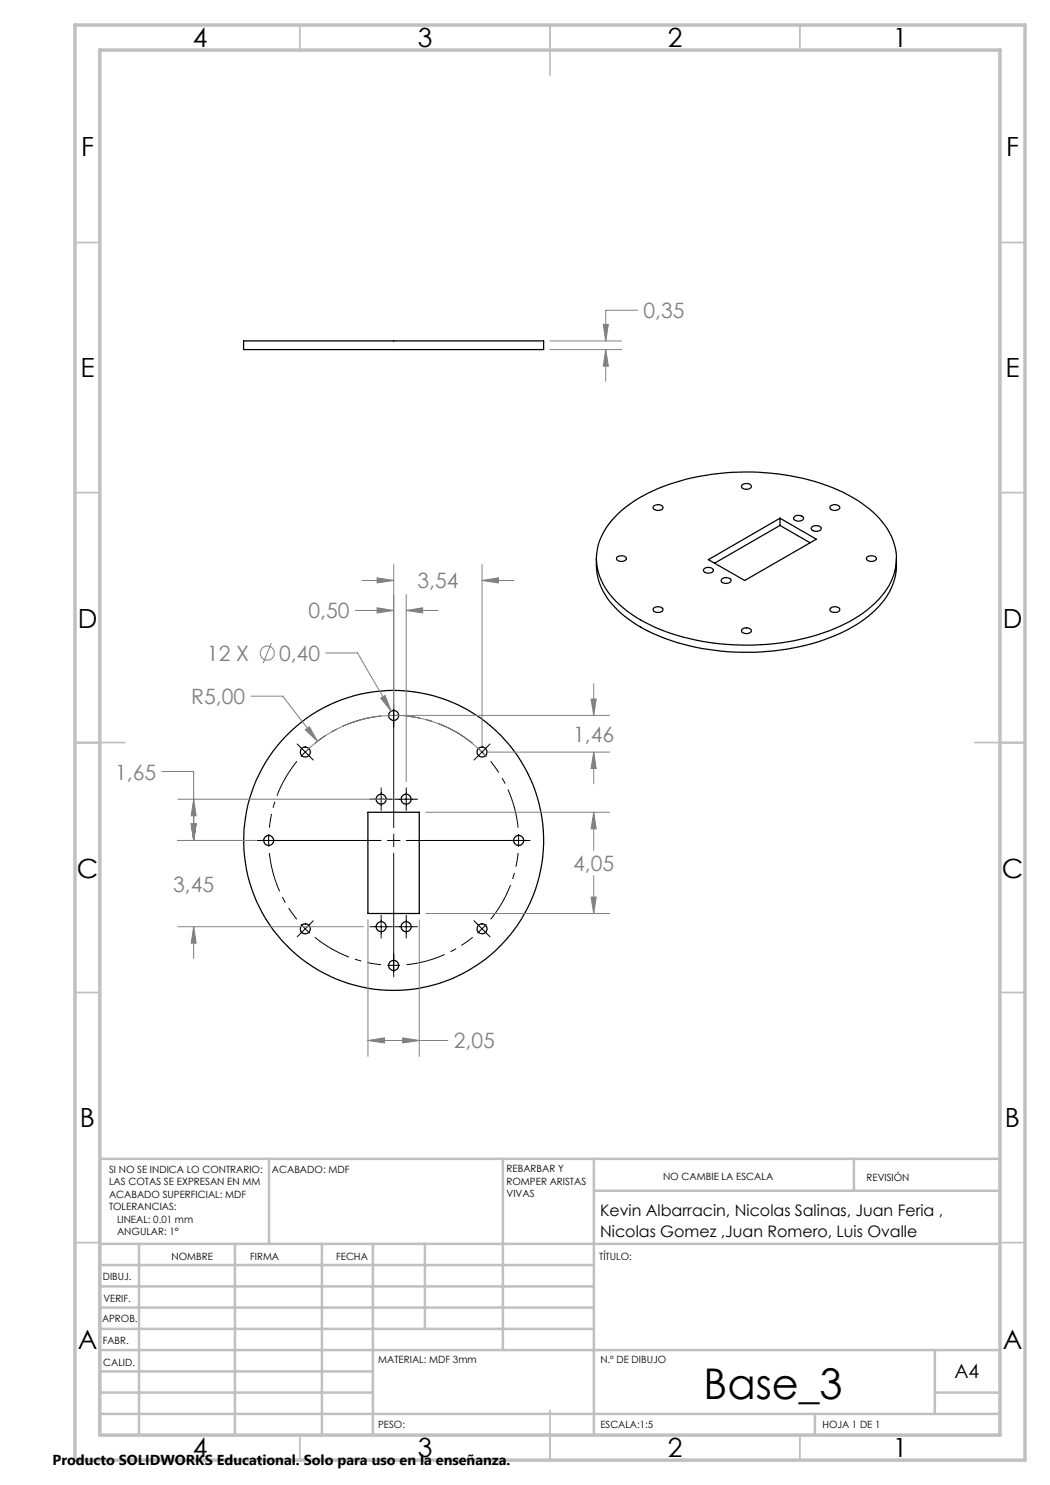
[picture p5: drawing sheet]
<svg xmlns="http://www.w3.org/2000/svg" width="210mm" height="297mm" viewBox="0 0 210 297" stroke-linecap="round" stroke-linejoin="round" font-family="sans-serif">
<g fill="none" stroke="#000" stroke-width=".25">
<path d="M48.7 68.2h60v1.7h-60zM148.4 96.9a1.34 1.34 0 0 1 1.9 .3 1.13 1.13 0 0 1-2 .2zM119.3 111.7a12.8 12.8 0 0 0 4.6 10.7 34 34 0 0 0 17.8 7.5 47.4 47.4 0 0 0 27.4-3.7 18.8 18.8 0 0 0 9.4-9.1l.6-2.2 .2-3.2M122.9 103.4a29.6 29.6 0 0 1 14.4-7.6 49.3 49.3 0 0 1 30.2 2.2 20.7 20.7 0 0 1 10.4 8.6 10.8 10.8 0 0 1-1.7 12.7 27.7 27.7 0 0 1-13.8 8 49.2 49.2 0 0 1-31.3-1.8 21.4 21.4 0 0 1-10.5-8.7 11.1 11.1 0 0 1 2.3-13.4zM123.4 111.4a1.26 1.26 0 0 1 1.9 .3 1.14 1.14 0 0 1-2 0zM130.7 101.2a1.19 1.19 0 0 1 1.9 .4 1.18 1.18 0 0 1-2-.1zM140.9 113.7a1.15 1.15 0 0 1 1.8 .5 1.19 1.19 0 0 1-2-.1zM141.7 111.9l14.3-8.3 7.3 4.2-14.4 8.3zM144.4 115.7a1.31 1.31 0 0 1 1.8 .4 1.16 1.16 0 0 1-2 0zM156 103.6v1.5M156 105.1l-13.1 7.5M156 105.1l6 3.4"/>
<path d="M158.9 103.3a1.31 1.31 0 0 1 1.8 .3 1.16 1.16 0 0 1-2 .1zM162.5 105.3a1.31 1.31 0 0 1 1.8 .4 1.16 1.16 0 0 1-2.1 0zM166.2 101.1a1.27 1.27 0 0 1 1.8 .4 1.08 1.08 0 0 1-1.1 .6 1.08 1.08 0 0 1-.9-.7zM173.4 111.4a1.29 1.29 0 0 1 1.9 .3 1.17 1.17 0 0 1-2 0zM130.7 121.7a1.3 1.3 0 0 1 1.9 .2 1.16 1.16 0 0 1-2 .1zM148.4 125.8a1.18 1.18 0 0 1 1.9 .4 1.23 1.23 0 0 1-2 0zM166 121.7a1.32 1.32 0 0 1 2 .1 1.11 1.11 0 0 1-1.8 .5l-.2-.3zM73.6 162.5h10.3v20.2h-10.3z"/>
<circle cx="61.1" cy="150.4" r="1.01"/>
<circle cx="76.2" cy="159.8" r="1"/>
<circle cx="78.7" cy="143.1" r="1"/>
<circle cx="81.2" cy="159.8" r="1"/>
<circle cx="96.4" cy="150.4" r="1.01"/>
<circle cx="53.7" cy="168.1" r="1"/>
<circle cx="78.7" cy="168.1" r="30"/>
<circle cx="103.7" cy="168.1" r="1.01"/>
<circle cx="61" cy="185.8" r="1"/>
<circle cx="76.2" cy="185.3" r="1.01"/>
<circle cx="78.7" cy="193.1" r="1.01"/>
<circle cx="81.2" cy="185.3" r="1.01"/>
<circle cx="96.4" cy="185.8" r="1"/>
</g>
<g fill="none" stroke="#808080" stroke-width=".2">
<path d="M110 69.9h14.3M110 68.2h14.3M120.6 64.9h1.1l-.6 3.3zM121.1 69.9l.6 3.3h-1.1zM121.1 69.9v6.4M127.5 62.1h-6.4v6.1M72.4 116.1h6.3M75.4 115.6l3.3 .5-3.3 .5zM78.7 112.9v28.9M81.2 118.9v37.4M96.4 116.1l3.3-.5v1zM96.4 112.9v36.3"/>
<path d="M96.4 116.1h6.4M50.2 139.2h6.4l6.9 9.1M54.3 128.6l-1.7 4M65.2 130.6h6.3l6.7 11.6M71 122.1h7.7M75.4 121.6l3.3 .5-3.3 .5zM76.1 139.6l.9-.5 1.2 3.1zM81.2 122.1l3.3-.5v1zM81.2 122.1h6.4M118.2 139.8h1l-.5 3.3zM118.7 136.7v6.4M32.4 154.3h6.3v13.8"/>
<path d="M35.6 159.8h42.1M38.7 159.8l.5 3.4h-1zM61.1 146l.8-.7 1.6 3zM61.1 150.4a25 25 0 0 1 36 .7M80 143.1h41.9M97.7 150.4h24.2M118.7 150.4l.5 3.3h-1zM118.7 150.4v6.4M35.6 168.1h15.6M38.2 164.8h1l-.5 3.3zM85.1 162.5h36.8M118.2 179.4h1l-.5 3.3z"/>
<path d="M118.7 162.5l.5 3.3h-1zM118.7 162.5v7.6M118.7 175.1v7.6M35.6 185.3h37.1M38.7 185.3l.5 3.3h-1zM38.7 185.3v6.4M73.6 184v27.3M83.9 184v27.3M85.1 182.7h36.8M73.6 208.1l3.3-.5v1zM73.6 208.1h16M80.5 207.6l3.4 .5-3.4 .5z"/>
<circle cx="53.4" cy="130.6" r="1.41"/>
</g>
<path d="M59.4 152.3a25 25 0 0 0-5.5 13.2M76.2 143.2a25 25 0 0 0-13.2 5.5M94.5 148.7a25 25 0 0 0-13.2-5.5M53.9 170.6a25 25 0 0 0 5.5 13.3M103.6 165.5a25 25 0 0 0-5.5-13.2M63 187.4a25 25 0 0 0 13.2 5.5M81.3 192.9a25 25 0 0 0 13.2-5.5M98.1 183.9a25 25 0 0 0 5.5-13.3" fill="none" stroke="#000" stroke-width=".2" stroke-dasharray="15.2 1.3 1.3 1.3" stroke-dashoffset="7.3" stroke-linecap="butt"/>
<g fill="none" stroke="#000" stroke-width=".2">
<path d="M59.4 148.8l3.3 3.2M62 149.5l-1.8 1.8M74 159.8h4.5M76.2 157.6v4.5M77.5 143.1h2.5M78.7 140.8v24.8M79 159.8h4.5M81.2 157.6v4.5M95.5 149.5l.9 .9M96.4 150.4l.9 .9M96.4 150.4l-1.6 1.6M98 148.8l-1.6 1.6"/>
<path d="M51.5 168.1h24.7M53.8 166.8v2.6M77.5 168.1h2.5M78.7 166.8v2.6M78.7 170.6v24.8M81.3 168.1h24.7M103.7 166.8v2.6M60.2 184.9l.9 .9M61.1 185.8l.9 .9M61.1 185.8l-1.7 1.6M62.7 184.1l-1.6 1.7M74 185.3h4.5"/>
<path d="M76.2 183.1v4.5M77.5 193.1h2.5M79 185.3h4.5M81.2 183.1v4.5M94.8 184.1l3.2 3.3M97.3 184.9l-1.8 1.8"/>
</g>
<g fill="none" stroke="#c0c0c0" stroke-width=".35">
<path d="M60 5v5M110 5v10M160 5v5M15 48.5h5M200 48.5h5M15 98.5h5M200 98.5h5M15 148.5h10M195 148.5h10M15 198.5h5M200 198.5h5M15 248.5h5"/>
<path d="M200 248.5h5M60 287v5M110 282v10M160 287v5"/>
</g>
<g fill="none" stroke="#c0c0c0" stroke-width=".5">
<path d="M53.8 231.8v17M100.6 231.8v38.2M118.8 231.8v55.2M118.8 238.2h81.2M170.8 231.8v6.4M200 231.8h-180v55.2M20 248.8h180M20 257.3h98.8M20 253h98.8M27.8 248.8v38.2M47 248.8v38.2M64.4 248.8v38.2"/>
<path d="M74.6 248.8v38.2M85 248.8v17M20 265.8h98.8M20 261.5h98.8M20 278.5h54.6M20 274.3h54.6M20 270h180M187 278.5h13M187 270v12.8M20 282.8h180M163 282.8v4.2"/>
</g>
<path d="M15 5h190v287h-190zM20 10h180v277h-180z" fill="none" stroke="#c0c0c0" stroke-width=".7"/>
<path d="M76.1 139.6l2.1 2.6-1.2-3.1zM118.2 179.4h1l-.5 3.3zM118.7 162.5l.5 3.3h-1zM73.6 208.1l3.3-.5v1zM80.5 207.6l3.4 .5-3.4 .5zM38.7 159.8l.5 3.4h-1zM38.2 164.8h1l-.5 3.3zM38.7 185.3l.5 3.3h-1zM38.2 164.8h1l-.5 3.3zM81.2 122.1l3.3-.5v1zM75.4 121.6l3.3 .5-3.3 .5zM61.1 146l2.4 2.3-1.6-3zM118.2 139.8h1l-.5 3.3zM118.7 150.4l.5 3.3h-1zM96.4 116.1l3.3-.5v1zM75.4 115.6l3.3 .5-3.3 .5zM121.1 69.9l.6 3.3h-1.1zM120.6 64.9h1.1l-.6 3.3z" fill="#808080"/>
<text font-size="8.5" x="140.7" y="279.7">Base_3</text>
<g font-size="5.3">
<text x="38.5" y="9.5">4</text>
<text x="83.5" y="9.5">3</text>
<text x="133.6" y="9.5">2</text>
<text x="178.6" y="9.5">1</text>
<text x="16.2" y="31.2">F</text>
<text x="201.2" y="31.2">F</text>
<text x="16.1" y="75.5">E</text>
<text x="201.1" y="75.5">E</text>
<text x="15.5" y="125.5">D</text>
<text x="200.5" y="125.5">D</text>
<text x="15.4" y="175.5">C</text>
<text x="200.4" y="175.5">C</text>
<text x="16" y="225.5">B</text>
<text x="201" y="225.5">B</text>
<text x="15.5" y="269.7">A</text>
<text x="200.5" y="269.7">A</text>
<text x="38.5" y="291.5">4</text>
<text x="83.5" y="291.5">3</text>
<text x="133.6" y="291.5">2</text>
<text x="178.6" y="291.5">1</text>
</g>
<g font-size="4.2" fill="#808080">
<text x="128.7" y="63.6">0,35</text>
<text x="83.5" y="117.7">3,54</text>
<text x="61.7" y="123.7">0,50</text>
<text x="41.4" y="132.2">12 X</text>
<text x="55.8" y="132.2">0,40</text>
<text x="38.3" y="140.8">R5,00</text>
<text x="114.6" y="148.3">1,46</text>
<text x="23" y="155.9">1,65</text>
<text x="34.6" y="178.3">3,45</text>
<text x="114.6" y="174.2">4,05</text>
<text x="90.8" y="209.7">2,05</text>
</g>
<text font-size="3.9" x="190.9" y="275.5">A4</text>
<g font-size="3.2">
<text x="120" y="243.2">Kevin Albarracin, Nicolas Salinas, Juan Feria ,</text>
<text x="120" y="247.4">Nicolas Gomez ,Juan Romero, Luis Ovalle</text>
</g>
<text font-size="2.9" x="10.5" y="292.9">Producto SOLIDWORKS Educational. Solo para uso en la enseñanza.</text>
<g font-size="2">
<text x="21.8" y="234.6">SI NO SE INDICA LO CONTRARIO:</text>
<text x="21.8" y="237.1">LAS COTAS SE EXPRESAN EN MM</text>
<text x="21.8" y="239.6">ACABADO SUPERFICIAL: MDF</text>
<text x="54.4" y="234.6">ACABADO: MDF</text>
<text x="101.3" y="234.5">REBARBAR Y</text>
<text x="101.3" y="237">ROMPER ARISTAS</text>
<text x="101.3" y="239.5">VIVAS</text>
<text x="132.6" y="236">NO CAMBIE LA ESCALA</text>
<text x="173.3" y="236.2">REVISIÓN</text>
<text x="21.8" y="242.1">TOLERANCIAS:</text>
<text x="23.4" y="244.6">LINEAL: 0.01 mm</text>
<text x="23.4" y="247.1">ANGULAR: 1°</text>
<text x="34.3" y="252">NOMBRE</text>
<text x="50" y="251.9">FIRMA</text>
<text x="67.2" y="251.9">FECHA</text>
<text x="119.9" y="251.9">TÍTULO:</text>
<text x="20.6" y="256.1">DIBUJ.</text>
<text x="20.7" y="260.3">VERIF.</text>
<text x="20.4" y="264.4">APROB.</text>
<text x="20.5" y="268.8">FABR.</text>
<text x="20.7" y="273.1">CALID.</text>
<text x="75.6" y="272.5">MATERIAL: MDF 3mm</text>
<text x="120.1" y="272.5">N.º DE DIBUJO</text>
<text x="75.6" y="285.5">PESO:</text>
<text x="120.1" y="285.6">ESCALA:1:5</text>
<text x="164.5" y="285.6">HOJA 1 DE 1</text>
</g>
</svg>
